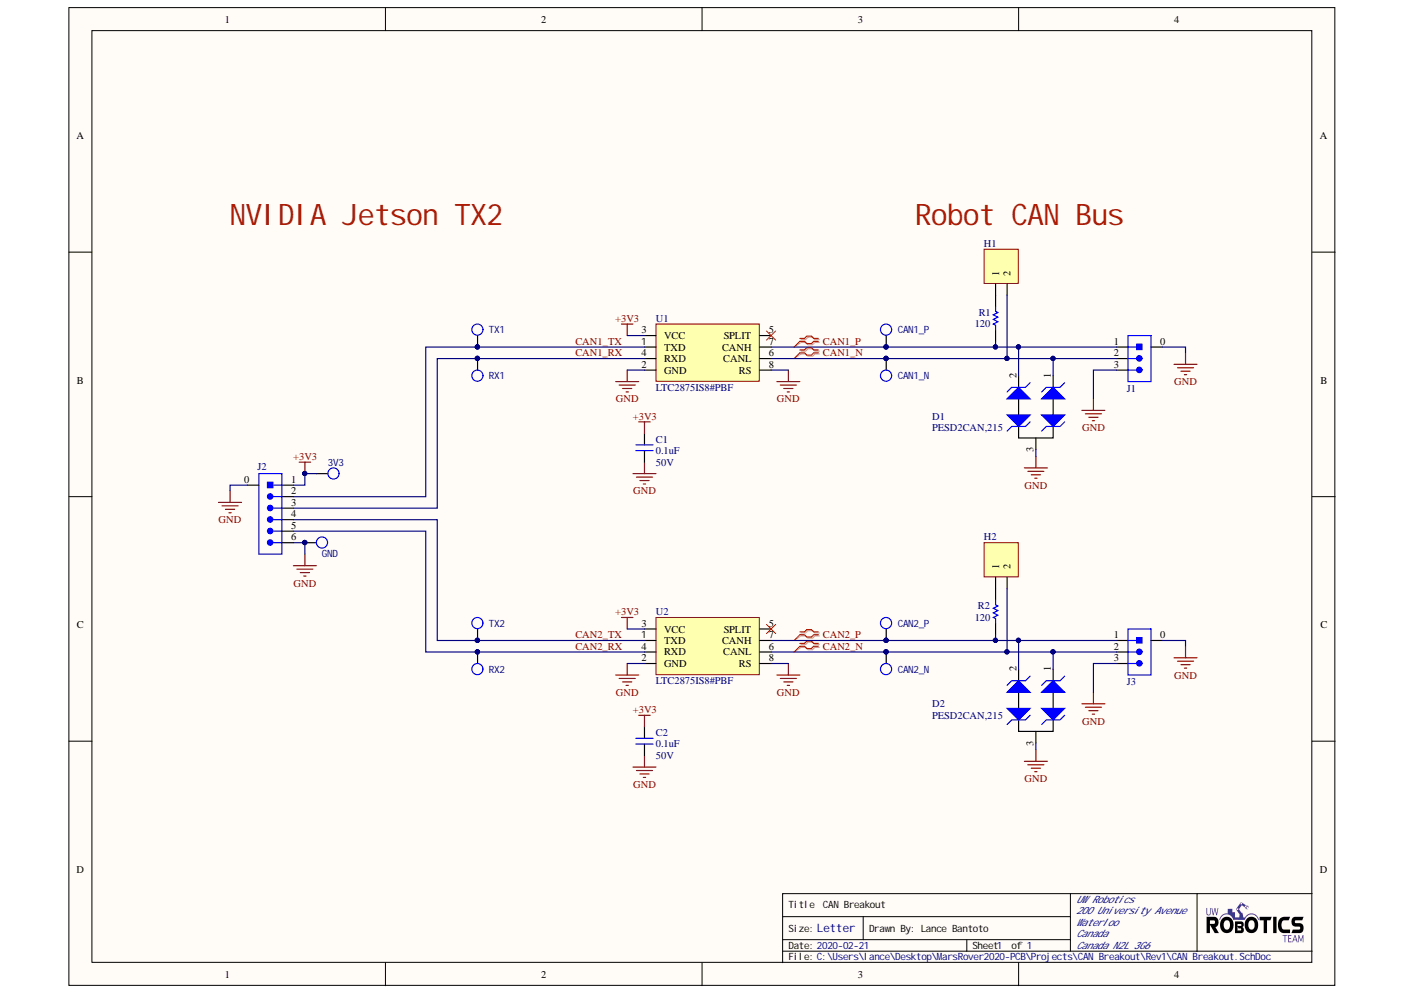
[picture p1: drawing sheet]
# Altium project CAN Breakout.PrjPcb
1 sheet, 27 parts. Net scope: global (net labels, ports and power ports of the same name join across sheets).
Board file: CAN Breakout.PcbDoc

## Sheet CAN Breakout.SchDoc: CAN Breakout
size Letter; DrawnBy: Lance Bantoto; Organization: UW Robotics; Address1: 200 University Avenue; Address2: Waterloo; Address3: Canada; Address4: Canada N2L 3G6; Revision: 1; SheetNumber: 1; SheetTotal: 1

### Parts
(Parts that share a designator on the sheet are numbered #1, #2 ... from top to bottom, then left to right.)
3V3  TESTPOINT_LOOP  [TESTPOINT_LOOP]  (value not drawn)
C1  value 0.1uF  Voltage Rating: 50V  [CAPC2012X140N]  (hidden comment: CAP_0.1uF_50V_0805)
C2  value 0.1uF  Voltage Rating: 50V  [CAPC2012X140N]  (hidden comment: CAP_0.1uF_50V_0805)
CAN1_N  TESTPOINT_LOOP  [TESTPOINT_LOOP]  (value not drawn)
CAN1_P  TESTPOINT_LOOP  [TESTPOINT_LOOP]  (value not drawn)
CAN2_N  TESTPOINT_LOOP  [TESTPOINT_LOOP]  (value not drawn)
CAN2_P  TESTPOINT_LOOP  [TESTPOINT_LOOP]  (value not drawn)
D1  Manufacturer Part Number 1: PESD2CAN,215  [TVS_DIODE_CAN]  (hidden comment: TVS_DIODE_CAN)
D2  Manufacturer Part Number 1: PESD2CAN,215  [TVS_DIODE_CAN]  (hidden comment: TVS_DIODE_CAN)
GND  TESTPOINT_LOOP  [TESTPOINT_LOOP]  (value not drawn)
H1  JUMPER_2  [HDR1X2]  (value not drawn)
H2  JUMPER_2  [HDR1X2]  (value not drawn)
J1  CON_3M_SM4  [JST-B3B-SM4-TB]  (value not drawn)
J2  CON_6M_SM4  [JST-B6B-SM4-TB]  (value not drawn)
J3  CON_3M_SM4  [JST-B3B-SM4-TB]  (value not drawn)
MH#1  MOUNTING_HOLES  [MOUNTING_HOLE]
MH#2  MOUNTING_HOLES  [MOUNTING_HOLE]
MH#3  MOUNTING_HOLES  [MOUNTING_HOLE]
MH#4  MOUNTING_HOLES  [MOUNTING_HOLE]
R1  120  [RESC2012X60N]
R2  120  [RESC2012X60N]
RX1  TESTPOINT_LOOP  [TESTPOINT_LOOP]  (value not drawn)
RX2  TESTPOINT_LOOP  [TESTPOINT_LOOP]  (value not drawn)
TX1  TESTPOINT_LOOP  [TESTPOINT_LOOP]  (value not drawn)
TX2  TESTPOINT_LOOP  [TESTPOINT_LOOP]  (value not drawn)
U1  Manufacturer Part Number 1: LTC2875IS8#PBF  [LT-S8_N]  (hidden comment: IC TXRX CAN)
U2  Manufacturer Part Number 1: LTC2875IS8#PBF  [LT-S8_N]  (hidden comment: IC TXRX CAN)

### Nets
+3V3: 3V3.1 C1.2 C2.2 J2.2 U1.3(VCC) U2.3(VCC)
GND: C1.1 C2.1 D1.3 D2.3 GND.1 J1.0 J1.3 J2.0 J2.6 J3.0 J3.3 U1.2(GND) U1.8(RS) U2.2(GND) U2.8(RS)
CAN1_N: CAN1_N.1 D1.1 H1.2 J1.2 U1.6(CANL)
CAN1_P: CAN1_P.1 D1.2 J1.1 R1.1 U1.7(CANH)
CAN1_RX: J2.3 RX1.1 U1.4(RXD)
CAN1_TX: J2.1 TX1.1 U1.1(TXD)
CAN2_N: CAN2_N.1 D2.1 H2.2 J3.2 U2.6(CANL)
CAN2_P: CAN2_P.1 D2.2 J3.1 R2.1 U2.7(CANH)
CAN2_RX: J2.5 RX2.1 U2.4(RXD)
CAN2_TX: J2.4 TX2.1 U2.1(TXD)
NetH1_1: H1.1 R1.2
NetH2_1: H2.1 R2.2

Not connected (* = marked no-connect by the designer): U1 5(SPLIT)*; U2 5(SPLIT)*

### Layout directives
differential pair: CAN1_N, CAN1_P, CAN2_N, CAN2_P

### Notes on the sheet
- NVIDIA Jetson TX2
- Robot CAN Bus
